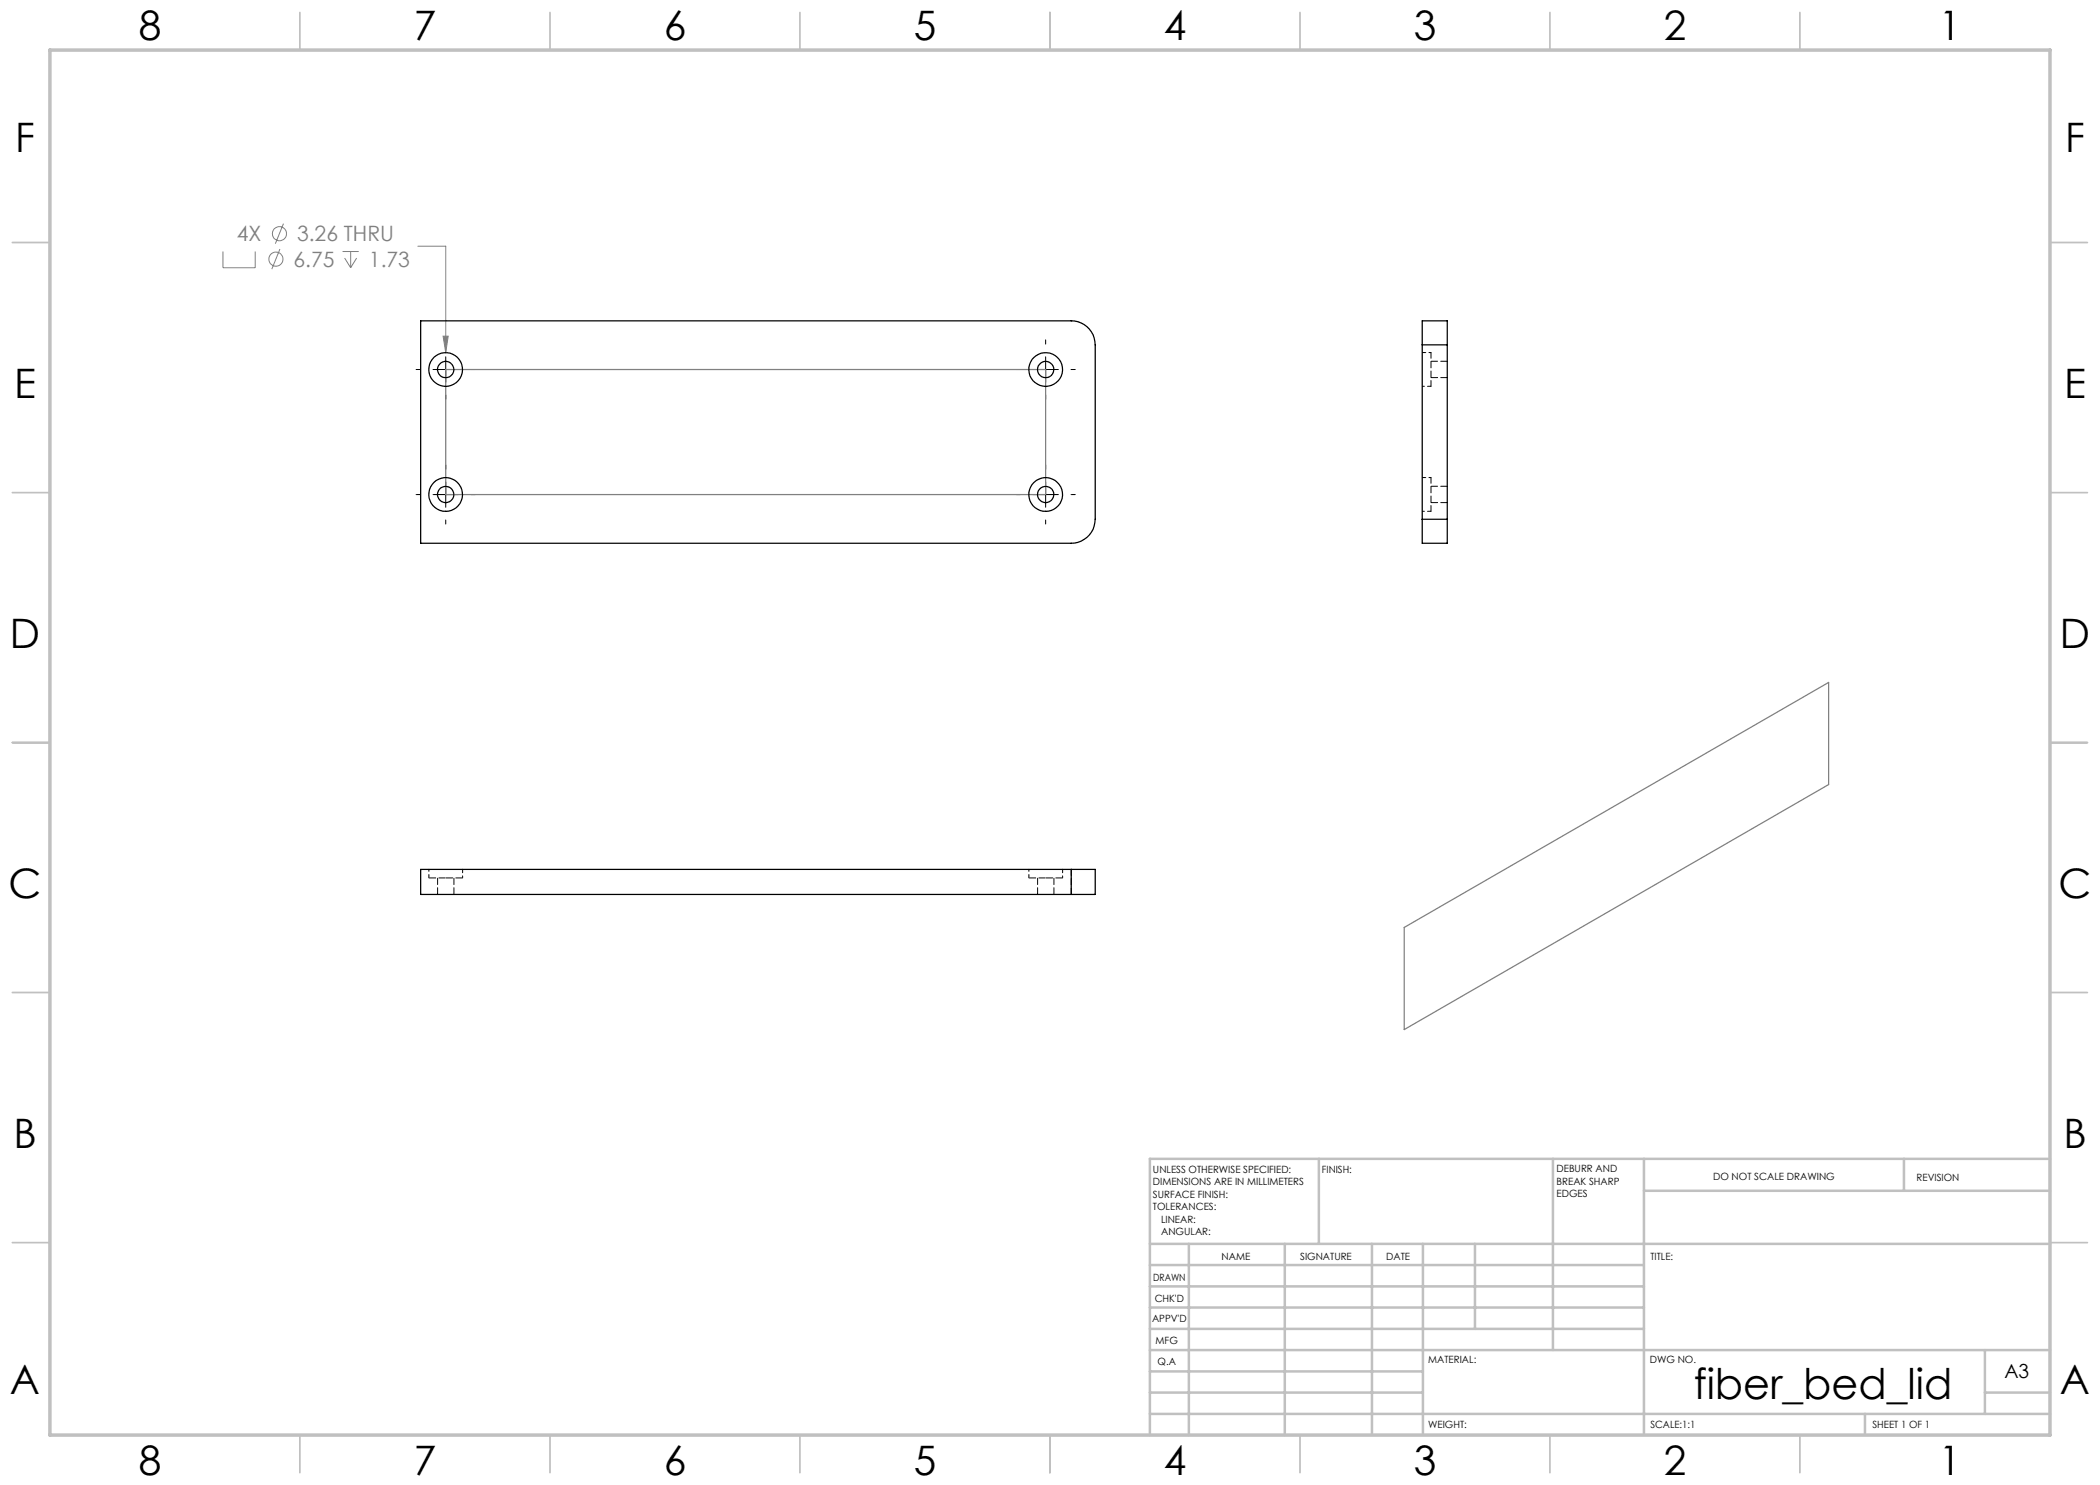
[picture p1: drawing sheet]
<svg xmlns="http://www.w3.org/2000/svg" width="420mm" height="297mm" viewBox="0 0 420 297" stroke-linecap="round" stroke-linejoin="round" font-family="sans-serif">
<g fill="none" stroke="#808080" stroke-width=".2">
<path d="M44.6 50.3v3.2h6.4v-3.2M56 49.8l-1.6 4M56.7 44.7l-1.6 4.1M68.5 50.3h3.3M68.9 51.6l1.2 1.9M70.1 50.3v3.2M71.3 51.6l-1.2 1.9M83.6 49.2h5.5v21.3M88.6 67.2h1l-.5 3.3z"/>
<circle cx="55.2" cy="51.8" r="1.4"/>
<circle cx="55.9" cy="46.7" r="1.4"/>
</g>
<g fill="none" stroke="#c0c0c0" stroke-width=".35">
<path d="M60 2.5v7.5M110 2.5v7.5M160 2.5v7.5M210 2.5v7.5M260 2.5v7.5M310 2.5v7.5M360 2.5v7.5M2.5 48.5h7.5M410 48.5h7.5M2.5 98.5h7.5M410 98.5h7.5M2.5 148.5h7.5"/>
<path d="M410 148.5h7.5M2.5 198.5h7.5M410 198.5h7.5M2.5 248.5h7.5M410 248.5h7.5M60 287v7.5M110 287v7.5M160 287v7.5M210 287v7.5M260 287v7.5M310 287v7.5M360 287v7.5"/>
</g>
<g fill="none" stroke="#c0c0c0" stroke-width=".5">
<path d="M263.8 231.8v17M310.6 231.8v38.2M328.8 231.8v55.2M328.8 238.2h81.2M380.8 231.8v6.4M410 231.8h-180v55.2M230 248.8h180M230 257.3h98.8M230 253h98.8M237.8 248.8v38.2M257 248.8v38.2M274.4 248.8v38.2"/>
<path d="M284.6 248.8v38.2M295 248.8v17M230 265.8h98.8M230 261.5h98.8M230 278.5h54.6M230 274.3h54.6M230 270h180M397 278.5h13M397 270v12.8M230 282.8h180M373 282.8v4.2"/>
</g>
<path d="M10 10h400v277h-400z" fill="none" stroke="#c0c0c0" stroke-width=".7"/>
<g fill="none" stroke="#000" stroke-width=".2">
<path d="M83.2 73.9h.9M86.6 73.9h5.1M89.1 68v.8M89.1 71.4v5M89.1 79v.8M94.2 73.9h.8M203.2 73.9h.8M206.6 73.9h5.1M209.1 68v.8M209.1 71.4v5M209.1 79v.8M214.2 73.9h.9"/>
<path d="M83.2 98.9h.9M86.6 98.9h5.1M89.1 93v.8M89.1 96.4v5.1M94.2 98.9h.8M203.2 98.9h.8M206.6 98.9h5.1M209.1 93v.8M209.1 96.4v5.1M214.2 98.9h.9M89.1 104v.8M209.1 104v.8"/>
</g>
<path d="M89.1 73.9h120v25h-120zM280.8 185.5l84.9-49v20.4l-84.9 49z" fill="none" stroke="#808080" stroke-width=".25"/>
<path d="M88.6 67.2h1l-.5 3.3z" fill="#808080"/>
<g fill="none" stroke="#000" stroke-width=".25">
<path d="M84.1 64.2h130.1a4.8 4.8 0 0 1 4.8 4.8v34.9a4.8 4.8 0 0 1-4.8 4.8h-130.1zM284.4 69v-4.8h5.1v4.8M284.4 69h5.1M284.4 69v34.9M289.5 69v34.9M284.4 103.9v4.8h5.1v-4.8M284.4 103.9h5.1M214.2 173.9h4.8v5h-4.8M214.2 173.9h-130.1v5h130.1M214.2 173.9v5"/>
<circle cx="89.1" cy="73.9" r="1.62"/>
<circle cx="89.1" cy="73.9" r="3.4"/>
<circle cx="209.1" cy="73.9" r="3.4"/>
<circle cx="209.1" cy="73.9" r="1.62"/>
<circle cx="89.1" cy="98.9" r="1.63"/>
<circle cx="89.1" cy="98.9" r="3.4"/>
<circle cx="209.1" cy="98.9" r="3.4"/>
<circle cx="209.1" cy="98.9" r="1.63"/>
</g>
<path d="M286.2 77.3v-6.8M286.2 102.3v-6.8" fill="none" stroke="#000" stroke-width=".2" stroke-dasharray="1.3 .6" stroke-dashoffset=".1"/>
<path d="M284.5 77.3h1.7M286.2 70.5h-1.7M286.2 95.5h-1.7M284.5 102.3h1.7M85.8 173.9v1.7M92.5 175.6v-1.7M205.8 173.9v1.7M212.5 175.6v-1.7" fill="none" stroke="#000" stroke-width=".2" stroke-dasharray="1.3 .6" stroke-dashoffset=".9"/>
<path d="M286.2 75.5h3.3M289.5 72.3h-3.3M289.5 97.3h-3.3M286.2 100.5h3.3M87.5 175.6v3.3M90.8 178.9v-3.3M207.5 175.6v3.3M210.8 178.9v-3.3M214.3 178.9v-5" fill="none" stroke="#000" stroke-width=".2" stroke-dasharray="1.3 .6"/>
<path d="M85.8 175.6h3.4M89.2 175.6h3.3M205.8 175.6h3.4M209.2 175.6h3.3" fill="none" stroke="#000" stroke-width=".2" stroke-dasharray="1.3 .6" stroke-dashoffset="-.1"/>
<text font-size="8.5" x="338.7" y="279.7">fiber_bed_lid</text>
<g font-size="8.1">
<text x="27.8" y="8">8</text>
<text x="82.8" y="8">7</text>
<text x="132.8" y="8">6</text>
<text x="182.8" y="8">5</text>
<text x="232.8" y="8">4</text>
<text x="282.8" y="8">3</text>
<text x="332.8" y="8">2</text>
<text x="387.8" y="8">1</text>
<text x="3" y="30.4">F</text>
<text x="413" y="30.4">F</text>
<text x="2.8" y="79.6">E</text>
<text x="412.8" y="79.6">E</text>
<text x="2" y="129.6">D</text>
<text x="412" y="129.6">D</text>
<text x="1.7" y="179.6">C</text>
<text x="411.7" y="179.6">C</text>
<text x="2.7" y="229.6">B</text>
<text x="412.7" y="229.6">B</text>
<text x="2" y="278.9">A</text>
<text x="412" y="278.9">A</text>
<text x="27.8" y="295">8</text>
<text x="82.8" y="295">7</text>
<text x="132.8" y="295">6</text>
<text x="182.8" y="295">5</text>
<text x="232.8" y="295">4</text>
<text x="282.8" y="295">3</text>
<text x="332.8" y="295">2</text>
<text x="387.8" y="295">1</text>
</g>
<g font-size="4.2" fill="#808080">
<text x="47.3" y="48.3">4X</text>
<text x="58.7" y="53.4">6.75</text>
<text x="59.4" y="48.3">3.26 THRU</text>
<text x="73.8" y="53.4">1.73</text>
</g>
<text font-size="3.9" x="400.9" y="275.5">A3</text>
<g font-size="2">
<text x="230.6" y="234.6">UNLESS OTHERWISE SPECIFIED:</text>
<text x="230.6" y="237.1">DIMENSIONS ARE IN MILLIMETERS</text>
<text x="230.6" y="239.6">SURFACE FINISH:</text>
<text x="264.4" y="234.6">FINISH:</text>
<text x="311.3" y="234.5">DEBURR AND</text>
<text x="311.3" y="237">BREAK SHARP</text>
<text x="311.3" y="239.5">EDGES</text>
<text x="342.6" y="236">DO NOT SCALE DRAWING</text>
<text x="383.3" y="236.2">REVISION</text>
<text x="230.6" y="242.1">TOLERANCES:</text>
<text x="232.2" y="244.6">LINEAR:</text>
<text x="232.2" y="247.1">ANGULAR:</text>
<text x="244.3" y="252">NAME</text>
<text x="260" y="251.9">SIGNATURE</text>
<text x="277.2" y="251.9">DATE</text>
<text x="330.1" y="251.9">TITLE:</text>
<text x="230.6" y="256.1">DRAWN</text>
<text x="230.9" y="260.3">CHK'D</text>
<text x="230.4" y="264.4">APPV'D</text>
<text x="231.1" y="268.8">MFG</text>
<text x="231.5" y="273">Q.A</text>
<text x="285.6" y="272.5">MATERIAL:</text>
<text x="330" y="272.5">DWG NO.</text>
<text x="285.6" y="285.5">WEIGHT:</text>
<text x="330.1" y="285.6">SCALE:1:1</text>
<text x="374.5" y="285.6">SHEET 1 OF 1</text>
</g>
</svg>
